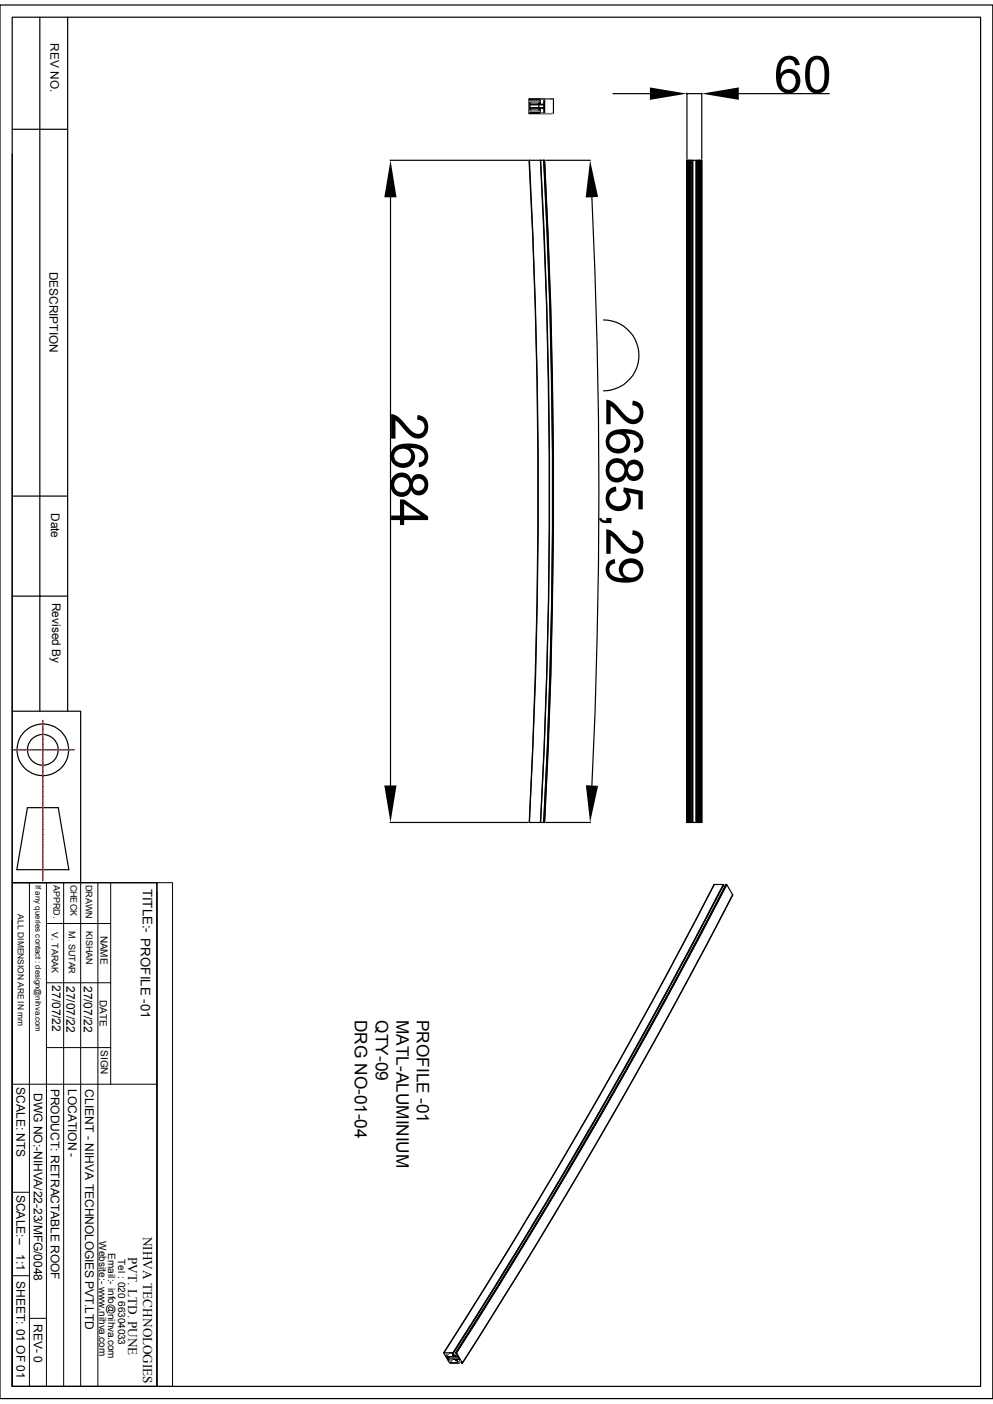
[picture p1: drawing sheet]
<svg xmlns="http://www.w3.org/2000/svg" width="210mm" height="297mm" viewBox="0 0 210 297" stroke-linecap="round" stroke-linejoin="round" font-family="sans-serif">
<g fill="none" stroke="#000" stroke-width=".25">
<path d="M0 1.1h210v294.8h-210zM2.6 3.6h204.8v289.7h-204.8zM8.4 3.6v146.9M14.3 3.6v146.9M129.6 19.8h7.9M145.3 19.7v14M145.3 19.8h3.1M148.4 19.7v14M156.3 19.8h19.1M2.6 32.6v117.9h14.5v36.2M2.6 27.3h11.7M82.5 33.9h29.1"/>
<path d="M111.9 33.9h3.2a1285.2 1285.2 0 0 1 .1 140.1h-3.3a1318.2 1318.2 0 0 0 0-140.1zM112 33.9a1301.4 1301.4 0 0 1 0 140.1M112 21.3h.2M112 23.5h.2M112 21.5h.2M112 23.6h.2M112.1 22.2h2.9v.6h-2.9zM112.1 21.2v-.2h2.1v.6h-.4v.2h.4v.3h-2.1v-.3h.2M112.3 23.2h-.2v-.3h2.1v.3h-.4v.1h.4v.6h-2.1v-.1M113.8 23.2h-1.5l.1 .4-.3 .2 2.1-.1M113.8 21.7l-.2 .1M114 21v.2"/>
<path d="M114 21.8v.3M114 22.2v.6M114 22.9v.3M114 23.8v.1M114.2 21.3l-2.1-.1 .3 .1-.1 .5h1.4M114.3 20.9l-2.4 .1v.3l.3 .1v.1l-.3 .1v1.8l.3 .1v.1l-.3 .1v.3h2.4M114.3 23.9v-1h.7v1M114.3 21v1.1h.7v-1.1M115 33.9a1272.5 1272.5 0 0 1 0 140.1 1301.6 1301.6 0 0 0 0-140.1zM115 21h.1M115 20.9h-.7l.7 .1M115 23.9h-.7v.1h.7"/>
<path d="M115 23.9v.1M115 20.9v.1M115 20.9h.1M115 24h.1M115.1 20.9l2 .1v3h-2zM115.1 33.9a1301.4 1301.4 0 0 1 0 140.1M115.4 33.9h9.4M116.4 20.9l.6 .1M145.3 33.9v140.1zM145.3 33.9h3.1M148.4 33.9v140.1zM82.6 41.7v124.5"/>
<path d="M125.2 41.7a1307.6 1307.6 0 0 1 0 124.5M127.6 67.7a7.5 7.5 0 0 1 7.5 7.5 7.5 7.5 0 0 1-7.5 7.5M2.6 104.9h11.7M2.6 126.1h11.7M2.6 150.5v36.2M5.8 170.9h6.5l2.3 13.1h-11zM82.5 174h29.1M114.3 174a1301.6 1301.6 0 0 0 0-140.1 1285.2 1285.2 0 0 1 0 140.1M115.4 174h9.5M145.3 174h3.1M2.6 186.7h30.6v106.6h-30.6zM2.6 194.8v98.5"/>
<path d="M151 187.1a1222.6 1222.6 0 0 1-57.1 99.1M151 187.1a1238.9 1238.9 0 0 1-57.1 99.1M151 187.1h2M153 187.2l.2 .5M153 187.1a1222.6 1222.6 0 0 1-57.2 99.1M153 187.1a1172.1 1172.1 0 0 1-57.2 99.1M153.1 187.2a1224 1224 0 0 1-57.3 99l.4 .8 .4-.5M153.6 187.1h.1M153.7 187.1a1222.6 1222.6 0 0 1-57.2 99.1M153.7 187.1a1172.1 1172.1 0 0 1-57.2 99.1M153.7 187.2l1.2 2.1a1238.9 1238.9 0 0 1-57.1 99l-1.2-2.1M154.9 189.3a1213.2 1213.2 0 0 1-57.1 99.1"/>
<path d="M93.9 286.2l.1 .2 .3 .1-.2 .1 .7 1.3 .4 .1-.2 .1M93.9 286.2h1.9M94.1 286.2v.1M94.2 286.4l-.1 .2M94.5 287.1h2.4l.3 .4h-2.5zM94.8 287.6h1.7l.1 .2-.2 .1h.3l.2 .4h-1.7l.1-.2-.1-.3h-.3zM94.9 286.2l-.4 .5M94.9 286.2l-.5 .8M95 287.1l-.3 .4M95 287.6l-.1 .2M95 288.1l.2 .3h1.9l-.5-.8h.6l.5 .8M95.1 287.9l-.1 .2"/>
<path d="M95.3 288.2l-.1 .1M95.7 287.6l-.4 .6M95.7 286.7l.4 .1 .1 .2M95.9 286.4l-.2 .3h.3l-.2-.5h-1.8l.4 .3 .1 .3h-.2l.1 .2M96.5 286.2h-.1a1257.1 1257.1 0 0 0 57.2-99.1 1233 1233 0 0 1-57.2 99.1l.4 .8h-2.4M96.5 287.6l-.1 .2M97.3 287.8l-.3 .5M97.4 287.9l-.3 .5M97.8 288.3l-.1 .1"/>
<circle cx="9.1" cy="158.6" r="5.5"/>
<circle cx="9.1" cy="158.6" r="3.3"/>
</g>
<g fill="none" stroke="#808080" stroke-width=".25">
<path d="M112 23.4h.2M112 23.6h.2M112 21.3h.2M112 21.5h.2M112.4 23.5h1.8M112.4 21.4h1.8M112.4 23.2h1.4M112.4 21.7h1.4M114.3 21h.7M114.3 24h.7M115.2 21h1.8M115.2 24h1.8"/>
<path d="M94.2 286.2l-.1 .1M94.3 286.5l-.1 .1M94.6 286.2l-.2 .3M94.9 286.2l-.4 .5M95.1 288l-.1 .1M95.2 287.6l-.1 .2M95.3 287.6l-.1 .2M95.6 287.6l-.3 .4M97.4 287.8l-.4 .5M97.4 287.9l-.3 .4"/>
</g>
<g fill="none" stroke="#000" stroke-width=".21">
<path d="M145.3 33.9v140.1M145.4 33.9v140.1M145.5 33.9v140.1M145.7 33.9v140.1M145.8 33.9v140.1M145.9 33.9v140.1M146 33.9v140.1M146.1 33.9v140.1M146.4 33.9v140.1M146.6 33.9v140.1M147.2 33.9v140.1M147.3 33.9v140.1"/>
<path d="M147.6 33.9v140.1M147.7 33.9v140.1M147.8 33.9v140.1M148 33.9v140.1M148.1 33.9v140.1M148.2 33.9v140.1M148.3 33.9v140.1M148.4 33.9v140.1M148.4 174h.1M2.6 186.7h30.6M6.2 186.7v106.6M9.8 195.4h13.6"/>
<path d="M9.8 186.7v106.6M13.5 186.7v106.6M17.1 186.7v106.6M20.7 186.7v106.6M23.4 186.7v42.7M33.2 186.7h3.3v106.6h-3.3zM33.2 188.6v104.7M9.8 207.9h13.6M2.6 229.4h30.6M9.8 221.6h13.6M2.6 252.2h3.6M2.6 269.9h3.6"/>
<path d="M6.2 278.9h3.6"/>
</g>
<path d="M137.5 18.5l7.8 1.3-7.8 1.3zM148.4 19.8l7.9-1.3v2.6zM82.6 33.9l1.3 7.8h-2.6zM124.8 33.9l1.7 7.8-2.6 .1zM81.3 166.2h2.6l-1.3 7.8zM123.9 166.1l2.6 .1-1.7 7.8z" fill="#000"/>
<g fill="none" stroke="#f00" stroke-width=".25">
<path d="M2.4 158.6h.2M2.7 158.6h.1M2.8 158.6h.5M3.3 158.6h.3M3.7 158.6h.1M3.9 158.6h.4M4.4 158.6h.3M4.8 158.6h.6M5.5 158.6h.3M5.8 158.6h.5M6.4 158.6h.1M6.5 158.6h.3"/>
<path d="M6.9 158.6h.5M7.5 158.6h.1M7.6 158.6h.8M8.5 158.6h.1M8.6 158.6h.9M9.1 152.4v.2M9.1 152.7h.1M9.1 152.8v.8M9.1 153.7v.1M9.1 153.8v.9M9.1 154.8h.1M9.1 154.9v.8"/>
<path d="M9.1 155.8v.1M9.1 156v.8M9.1 156.9h.1M9.1 157v.9M9.1 157.9v.1M9.1 158.1v.8M9.1 159h.1M9.1 159.1v.5M9.1 159.7v.3M9.6 158.6h.1M9.7 158.6h.8M10.6 158.6h.1"/>
<path d="M10.8 158.6h.8M11.7 158.6h.1M11.8 158.6h.9M12.7 158.6h.1M12.9 158.6h.4M13.4 158.6h.3M13.8 158.6h.1M13.9 158.6h.5M14.5 158.6h.3M14.9 158.6h.6M15.5 158.6h.2M9.1 160.1h.1"/>
<path d="M9.1 160.2v.5M9.1 160.7v.3M9.1 161.1v.6M9.1 161.8v.3M9.1 162.2v.4M9.1 162.7v.1M9.1 162.9v.8M9.1 163.8h.1M9.1 163.9v.9M9.1 164.8v.1M9.1 165v.8M9.1 165.9h.1"/>
<path d="M9.1 166v.9M9.1 167h.1M9.1 167.1v.8M9.1 168v.1M9.1 168.1v.9M9.1 169.1h.1M9.1 169.2v.5M9.1 169.8v.3M9.1 170.1v.1M9.1 170.3v.4M9.1 170.8v.3M9.1 171.2v.6"/>
<path d="M9.1 171.9v.3M9.1 172.3v.4M9.1 172.8h.1M9.1 172.9v.9M9.1 173.9h.1M9.1 174v.8M9.1 174.9v.1M9.1 175v.9M9.1 176h.1M9.1 176.1v.9M9.1 177v.1M9.1 177.2v.8"/>
<path d="M9.1 178.1h.1M9.1 178.2v.9M9.1 179.2h.1M9.1 179.3v.4M9.1 179.8v.3M9.1 180.2v.1M9.1 180.3v.5M9.1 180.9v.3M9.1 181.3v.6M9.1 181.9v.3M9.1 182.3v.5M9.1 182.9h.1"/>
<path d="M9.1 183v.9M9.1 183.9v.1M9.1 184.1v.8M9.1 185h.1M9.1 185.1v.9M9.1 186.1h.1M9.1 186.2v.2"/>
</g>
<g font-size="10.9">
<text x="163.7" y="19.6">60</text>
<text x="82.7" y="87.3" transform="rotate(90 82.7 87.3)">2684</text>
<text x="128.2" y="84.2" transform="rotate(90 128.2 84.2)">2685,29</text>
</g>
<g font-size="3.6">
<text x="75.1" y="215.7" transform="rotate(90 75.1 215.7)">DRG NO-01-04</text>
<text x="79.5" y="215.8" transform="rotate(90 79.5 215.8)">QTY-09</text>
<text x="83.9" y="215.7" transform="rotate(90 83.9 215.7)">MATL-ALUMINIUM</text>
<text x="88.2" y="215.7" transform="rotate(90 88.2 215.7)">PROFILE -01</text>
</g>
<g font-size="2.8">
<text x="30.2" y="188" transform="rotate(90 30.2 188)">TITLE:- PROFILE -01</text>
<text x="30.3" y="261.6" transform="rotate(90 30.3 261.6)">NIHVA TECHNOLOGIES</text>
<text x="27.1" y="265.9" transform="rotate(90 27.1 265.9)">PVT. LTD. PUNE</text>
</g>
<g font-size="2.5">
<text x="10.7" y="9.2" transform="rotate(90 10.7 9.2)">REV NO.</text>
<text x="10.5" y="57.5" transform="rotate(90 10.5 57.5)">DESCRIPTION</text>
<text x="10.8" y="108.5" transform="rotate(90 10.8 108.5)">Date</text>
<text x="11" y="127.5" transform="rotate(90 11 127.5)">Revised By</text>
<text x="11" y="208.4" transform="rotate(90 11 208.4)">27/07/22</text>
<text x="14.1" y="208.6" transform="rotate(90 14.1 208.6)">27/07/22</text>
<text x="17.7" y="208.5" transform="rotate(90 17.7 208.5)">27/07/22</text>
<text x="3.5" y="230" transform="rotate(90 3.5 230)">SCALE: NTS</text>
<text x="7.2" y="231.2" transform="rotate(90 7.2 231.2)">DWG NO:-NIHVA/22-23/MFG/0048</text>
<text x="10.8" y="230.3" transform="rotate(90 10.8 230.3)">PRODUCT: RETRACTABLE ROOF</text>
<text x="14.4" y="230.3" transform="rotate(90 14.4 230.3)">LOCATION -</text>
<text x="18" y="230.4" transform="rotate(90 18 230.4)">CLIENT - NIHVA TECHNOLOGIES PVT.LTD</text>
<text x="3.5" y="252.7" transform="rotate(90 3.5 252.7)">SCALE:--</text>
<text x="3.5" y="265.3" transform="rotate(90 3.5 265.3)">1:1</text>
<text x="3.5" y="271" transform="rotate(90 3.5 271)">SHEET: 01 OF 01</text>
<text x="7.2" y="280" transform="rotate(90 7.2 280)">REV- 0</text>
</g>
<g font-size="2.1">
<text x="21.3" y="197.9" transform="rotate(90 21.3 197.9)">NAME</text>
<text x="21.1" y="211.5" transform="rotate(90 21.1 211.5)">DATE</text>
<text x="21.3" y="222.1" transform="rotate(90 21.3 222.1)">SIGN</text>
<text x="21" y="262.6" transform="rotate(90 21 262.6)">Website:- www.nihva.com</text>
<text x="22.9" y="265" transform="rotate(90 22.9 265)">Email:- info@nihva.com</text>
<text x="25" y="266.3" transform="rotate(90 25 266.3)">Tel : 020 66304033</text>
</g>
<g font-size="1.9">
<text x="11.3" y="187.2" transform="rotate(90 11.3 187.2)">APPRD.</text>
<text x="14.9" y="187.1" transform="rotate(90 14.9 187.1)">CHECK</text>
<text x="18.1" y="187.2" transform="rotate(90 18.1 187.2)">DRAWN</text>
<text x="11" y="197.1" transform="rotate(90 11 197.1)">V. TARAK</text>
<text x="14.6" y="196.9" transform="rotate(90 14.6 196.9)">M. SUTAR</text>
<text x="18.2" y="197" transform="rotate(90 18.2 197)">KISHAN</text>
</g>
<text font-size="1.8" x="3.8" y="193.4" transform="rotate(90 3.8 193.4)">ALL DIMENSION ARE IN mm</text>
<text font-size="1.7" x="7.5" y="187.2" transform="rotate(90 7.5 187.2)">If any queries contact : design@nihva.com</text>
</svg>
